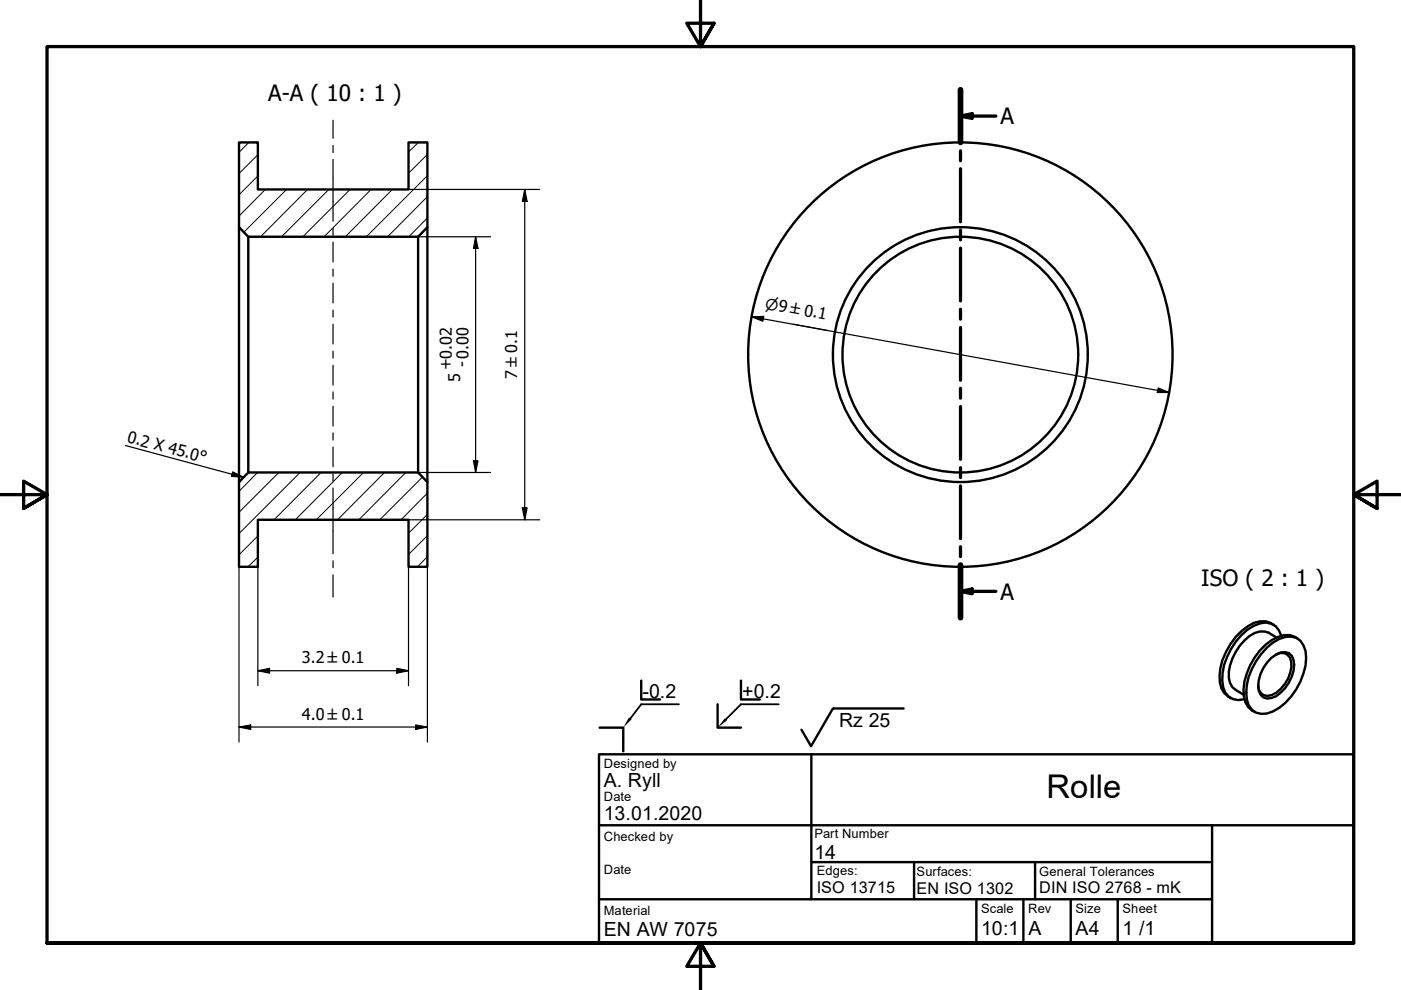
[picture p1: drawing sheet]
<svg xmlns="http://www.w3.org/2000/svg" width="297mm" height="210mm" viewBox="0 0 297 210" stroke-linecap="round" stroke-linejoin="round" font-family="sans-serif">
<!-- layer: Schraffur (ISO) -->
<g fill="none" stroke="#000" stroke-width=".21">
<path d="M52.8 30.2l-2.1 2.1M54.7 37.3l-4 4M54.7 32.8l-4 4M88.7 30.2l-2.1 2M90.6 37.2l-12.9 13M90.6 32.7l-4 4M56.3 40.2l-5.6 5.6M60.8 40.2l-9.1 9M65.2 40.2l-10 10M69.7 40.2l-10 10M74.2 40.2l-10 10M78.7 40.2l-10 10"/>
<path d="M83.2 40.2l-10 10M90.6 46.2l-3.9 4M90.6 41.7l-8.4 8.5M54.6 100.2l-3.9 4M54.7 118.1l-2.1 2.1M54.7 113.6l-4 4M59.1 100.2l-8.4 8.4M63.6 100.2l-12.9 12.9M68.1 100.2l-10 10M72.6 100.2l-10 10M77.1 100.2l-10 10M81.5 100.2l-9.9 10"/>
<path d="M86 100.2l-9.9 10M89.6 101.1l-9.1 9.1M90.6 118l-2.1 2.2M90.6 113.6l-4 4M90.6 109.1l-4 4M90.6 104.6l-5.6 5.6"/>
</g>
<!-- layer: Sichtbar (ISO) -->
<g fill="none" stroke="#000" stroke-width=".51">
<path d="M50.7 30.2h4v10h31.9v-10h4v18l-2 2h-36l-1.9-2zM50.7 48.2v54M52.6 50.2v50M88.6 50.2v50M90.6 48.2v54M52.6 100.2h36l2 2v18h-4v-10h-31.9v10h-4v-18zM268.6 137.3a7 7 0 0 1 5.1-2.3 3.4 3.4 0 0 1 3.1 3 13.4 13.4 0 0 1-4.3 11 7.2 7.2 0 0 1-5.1 2.4 3.4 3.4 0 0 1-3-3.1 12.8 12.8 0 0 1 4.2-11zM269.6 139.5a3.4 3.4 0 0 1 3.6-1 3.4 3.4 0 0 1 1.1 3.7 9 9 0 0 1-3.7 5.4l-1 .4a1.96 1.96 0 0 1-2.7-1.5 7.9 7.9 0 0 1 2.7-7zM270 132.4a4.4 4.4 0 0 0-5.4 .4 13.7 13.7 0 0 0-6 11.9 4.1 4.1 0 0 0 2.4 3.4M270.4 138.8a2.04 2.04 0 0 1 3.3 1.5 7.2 7.2 0 0 1-4 7.1 2.03 2.03 0 0 1-2.1-.2 2.03 2.03 0 0 1-.8-2M270.6 135.2a4.2 4.2 0 0 0-5.7-.4 11.2 11.2 0 0 0-4.4 8.9l.3 1.1 .5 .9 2.4 1.6M271.7 134.8a3.4 3.4 0 0 0-4.6-2.6 12 12 0 0 0-6.9 7.1 9.5 9.5 0 0 0-.4 7.5 3.4 3.4 0 0 0 4 1.4"/>
<path d="M275.1 135.4a3.8 3.8 0 0 0-4.1-.4 13 13 0 0 0-7.2 9.5 6.7 6.7 0 0 0 .9 5.5l1.4 1"/>
<circle cx="203.6" cy="75.2" r="27"/>
<circle cx="203.6" cy="75.2" r="25"/>
<circle cx="203.6" cy="75.2" r="45"/>
</g>
<!-- layer: Schraffur (ISO) -->
<path d="M133.3 152.1l.6 .4-1.8 1.8zM153.7 152.3l.4 .5-2 1.5z" fill="#000"/>
<!-- layer: Schnittlinie (ISO) -->
<g fill="none" stroke="#000" stroke-width=".7">
<path d="M203.6 19v11.2M203.6 24.6l2.5-.5v1zM203.6 32v2.1M203.6 35.8v11.2M203.6 24.6h7.5M203.6 48.7v2.1M203.6 52.6v11.2M203.6 65.6v2.1M203.6 69.4v11.2M203.6 82.3v2.1M203.6 86.2v11.2M203.6 99.2v2.1"/>
<path d="M203.6 103v11.2M203.6 115.9v2.1M203.6 119.8v11.2M203.6 125.4l2.5-.5v1zM203.6 125.4h7.5"/>
</g>
<path d="M203.6 19v11.2M203.6 119.8v11.2" fill="none" stroke="#000" stroke-width="1.2"/>
<g fill="#000">
<path d="M203.6 24.6l2.5-.5v1z" fill-rule="evenodd"/>
<path d="M203.6 125.4l2.5-.5v1z" fill-rule="evenodd"/>
</g>
<!-- layer: Rahmen (ISO) -->
<path d="M148.5 -.1v10l-2.9-5h5.8l-2.9 5 2.9-5M0 104.9h10l-5-2.9v5.8l5-2.9-5 2.9M297 104.9h-10l5-2.9v5.8l-5-2.9 5 2.9M10 199.9v-190h277v190h-277h277M151.4 204.9l-2.9-5 2.9 5h-5.8l2.9-5v10" fill="none" stroke="#000" stroke-width=".7"/>
<!-- layer: Titel (ISO) -->
<g fill="none" stroke="#000" stroke-width=".51">
<path d="M127 159.9h160v40h-160zM127.1 154.3h5v5M136 144.3v4h4M152.1 149.3v5h5M157.1 144.3v4h4M172 159.9v30.8h85v-15.7M191.6 150.2h-15l-4.6 8-2.1-3.5M127 175h160M127 190.7h45M172 182.8h85M193.8 182.8v7.9M207 190.7v9.2"/>
<path d="M217 190.7v9.2M219.5 182.8v7.9M227 190.7v9.2M237 190.7v9.2M257 190.7v9.2"/>
</g>
<path d="M144 149.3h-8l-2.3 3M165.1 149.3h-8l-3.2 3.3" fill="none" stroke="#000" stroke-width=".38"/>
<g fill="none" stroke="#000" stroke-width=".25">
<path d="M86.6 40.2h27.8M88.6 50.2h15.4M100.8 50.2l.5 2.5h-.9zM100.8 50.2v50M111.3 40.2l.5 2.5h-1.1zM111.3 40.2v70M159.3 67.2l2.6-.1-.2 1zM159.3 67.2l88.6 16M168.2 68.7l7.3 1.4M100.4 97.7h.9l-.5 2.5zM245.6 82.3l2.3 .9h-2.5zM86.6 110.2h27.8"/>
<path d="M88.6 100.2h15.4M110.7 107.7h1.1l-.5 2.5zM50.7 120.2v37.1M54.7 120.2v25.2M86.6 120.2v25.2M90.6 120.2v37.1M50.7 154.1l2.4-.4v1zM50.7 154.1h39.9M54.7 142.2l2.4-.5v1zM54.7 142.2h31.9M84.1 141.7l2.5 .5-2.5 .5zM88.1 153.7l2.5 .4-2.5 .6z"/>
</g>
<g fill="#000">
<path d="M100.8 50.2l.5 2.5h-.9z" fill-rule="evenodd"/>
<path d="M111.3 40.2l.5 2.5h-1.1z" fill-rule="evenodd"/>
<path d="M159.3 67.2l2.6-.1-.2 1z" fill-rule="evenodd"/>
<path d="M100.4 97.7h.9l-.5 2.5z" fill-rule="evenodd"/>
<path d="M245.6 82.3l2.3 .9h-2.5z" fill-rule="evenodd"/>
<path d="M110.7 107.7h1.1l-.5 2.5z" fill-rule="evenodd"/>
<path d="M50.7 154.1l2.4-.4v1z" fill-rule="evenodd"/>
<path d="M54.7 142.2l2.4-.5v1z" fill-rule="evenodd"/>
<path d="M84.1 141.7l2.5 .5-2.5 .5z" fill-rule="evenodd"/>
<path d="M88.1 153.7l2.5 .4-2.5 .6z" fill-rule="evenodd"/>
</g>
<!-- layer: Mittellinie (ISO) -->
<g fill="none" stroke="#000" stroke-width=".25">
<path d="M70.6 25.5v3.8M70.6 30.8v1.6M70.6 33.8v13.1M70.6 48.4v1.5M70.6 51.3v4.2M70.6 57.1v1.5M70.6 60v4.2M70.6 65.8v1.4M70.6 68.7v4.2M70.6 74.5v1.4M70.6 77.4v4.2M70.6 83.1v1.5"/>
<path d="M70.6 86.1v4.2M70.6 91.8v1.5M70.6 94.8v4.2M70.6 100.5v1.5M70.6 103.5v13.9M70.6 118.9v1.5M70.6 121.9v4.7"/>
</g>
<!-- layer: Symbol (ISO) -->
<path d="M26.6 94.5l25 6.7M49.3 100l2.3 1.2-2.5-.2z" fill="none" stroke="#000" stroke-width=".25"/>
<path d="M49.3 100l2.3 1.2-2.5-.2z" fill-rule="evenodd" fill="#000"/>
<text font-size="6.9" x="221.9" y="169.2">Rolle</text>
<g font-size="4.8">
<text x="56.8" y="21.5">A-A ( 10 : 1 )</text>
<text x="212.2" y="26.4">A</text>
<text x="254.7" y="124.2">ISO ( 2 : 1 )</text>
<text x="212.2" y="127.2">A</text>
</g>
<g font-size="4.1">
<text x="136.2" y="148">-0.2</text>
<text x="157.4" y="148">+0.2</text>
<text x="177.9" y="154.1">Rz 25</text>
<text x="128" y="166.9">A. Ryll</text>
<text x="128" y="173.9">13.01.2020</text>
<text x="172.7" y="182">14</text>
<text x="128" y="198.4">EN AW 7075</text>
<text x="208" y="198.3">10:1</text>
<text x="218.1" y="198.2">A</text>
<text x="228" y="198.2">A4</text>
<text x="238" y="198.3">1 /1</text>
</g>
<g font-size="3.4">
<text x="99.1" y="77.9" transform="rotate(-90 99.1 77.9)">- 0.00</text>
<text x="95.6" y="78.5" transform="rotate(-90 95.6 78.5)">+0.02</text>
<text x="97.5" y="81" transform="rotate(-90 97.5 81)">5</text>
<text x="109.7" y="80.4" transform="rotate(-90 109.7 80.4)">7 ±0.1</text>
<text x="26.8" y="93.7" transform="rotate(15 26.8 93.7)">0.2 X 45.0°</text>
<text x="64" y="140.6">3.2 ±0.1</text>
<text x="64" y="152.6">4.0 ±0.1</text>
<text x="173.2" y="189.3">ISO 13715</text>
<text x="194.3" y="189.5">EN ISO 1302</text>
<text x="220.3" y="189.4">DIN ISO 2768 - mK</text>
</g>
<text font-size="3.2" x="162.1" y="65.5" transform="rotate(10 162.1 65.5)">⌀9 ±0.1</text>
<g font-size="2.7">
<text x="128" y="162.9">Designed by</text>
<text x="128" y="169.9">Date</text>
<text x="128" y="178.4">Checked by</text>
<text x="172.7" y="177.7">Part Number</text>
<text x="128" y="185.4">Date</text>
<text x="173.2" y="185.6">Edges:</text>
<text x="194.3" y="185.7">Surfaces:</text>
<text x="220.3" y="185.6">General Tolerances</text>
<text x="128" y="193.9">Material</text>
<text x="208" y="193.6">Scale</text>
<text x="218" y="193.6">Rev</text>
<text x="228" y="193.6">Size</text>
<text x="238" y="193.6">Sheet</text>
</g>
</svg>
